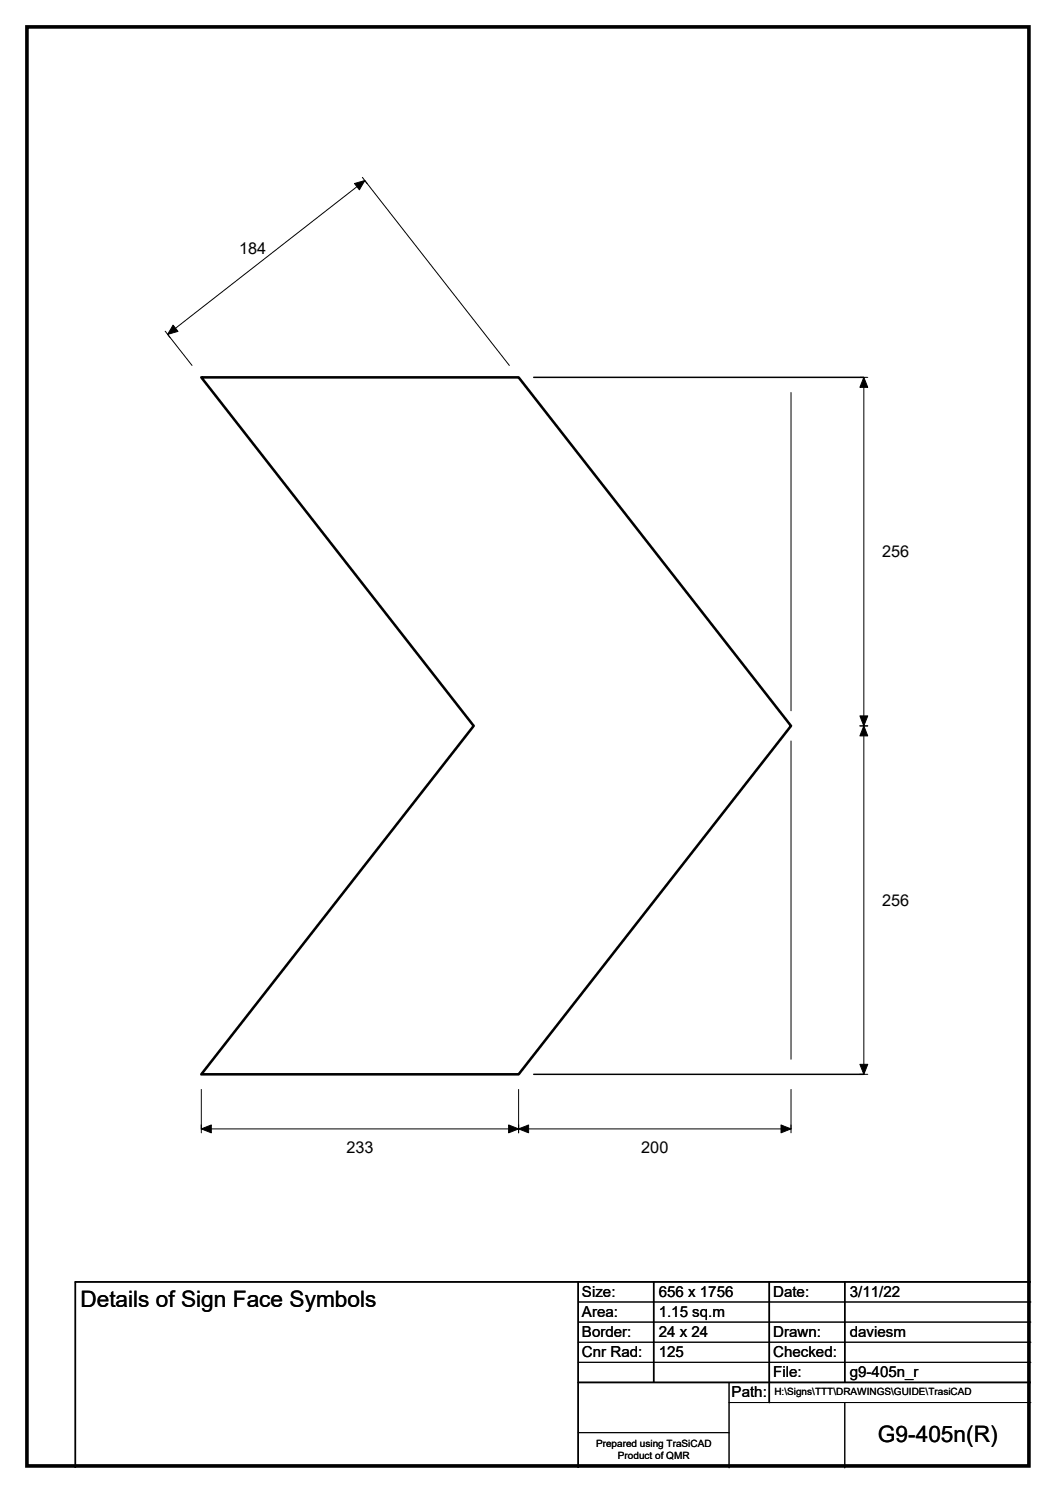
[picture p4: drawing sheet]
<svg xmlns="http://www.w3.org/2000/svg" width="210mm" height="297mm" viewBox="0 0 210 297" stroke-linecap="round" stroke-linejoin="round" font-family="sans-serif">
<path d="M106.1 75.1h65.7M106.1 213.7h65.7M115 255v37M130 255v20M153 255v24M168 255v20M205 255h-190v37M115 275h90" fill="none" stroke="#000" stroke-width=".3"/>
<g fill="none" stroke="#000" stroke-width=".2">
<path d="M72.1 35.3l.9 1.3M32.9 65.9l.9 1.3M38.2 72.7l-4.9-6.2 39.2-30.6 28.8 36.8M157.3 78.1v63.3M171 75.1h1.6M171.8 75.1v138.6M157.3 147.4v63.3M171 144.4h1.6M40 216.7v8.7M103.1 216.7v8.7M157.3 216.7v8.7M171 213.7h1.6"/>
<path d="M40 224.6h117.3M115 259h90M115 263h90M115 267h90M115 271h90M145 279h60M145 275v17M168 279v13M115 285h30"/>
</g>
<path d="M70.5 36.5l2-.6-1 1.9zM34.4 64.7l1 1.2-2.1 .6zM171.8 75.1l.8 2h-1.6zM171 142.4h1.6l-.8 2zM171.8 144.4l.8 2h-1.6zM171 211.8h1.6l-.8 1.9zM40 224.6l2-.8v1.6zM101.1 223.8l2 .8-2 .8zM103.1 224.6l2-.8v1.6zM155.3 223.8l2 .8-2 .8z" fill="#000" stroke="#000" stroke-width=".2"/>
<path d="M40 75.1h63.1l54.2 69.3-54.2 69.3h-63.1l54.2-69.3z" fill="none" stroke="#000" stroke-width=".51"/>
<path d="M5.4 5.4h199.2v286.3h-199.2z" fill="none" stroke="#000" stroke-width=".72"/>
<g font-size="4.5">
<text x="16" y="260.1">Details of Sign Face Symbols</text>
<text x="174.6" y="286.9">G9-405n(R)</text>
</g>
<g font-size="3.2">
<text x="47.5" y="50.5">184</text>
<text x="175.4" y="110.8">256</text>
<text x="175.4" y="180.2">256</text>
<text x="68.9" y="229.3">233</text>
<text x="127.5" y="229.3">200</text>
</g>
<g font-size="3">
<text x="115.7" y="258">Size:</text>
<text x="131" y="258">656 x 1756</text>
<text x="153.7" y="258">Date:</text>
<text x="169" y="258">3/11/22</text>
<text x="115.7" y="262">Area:</text>
<text x="131" y="262">1.15 sq.m</text>
<text x="115.7" y="266">Border:</text>
<text x="115.7" y="270">Cnr Rad:</text>
<text x="131" y="266">24 x 24</text>
<text x="131" y="270">125</text>
<text x="153.7" y="266">Drawn:</text>
<text x="153.7" y="270">Checked:</text>
<text x="169" y="266">daviesm</text>
<text x="153.7" y="274">File:</text>
<text x="169" y="274">g9-405n_r</text>
<text x="145.5" y="278">Path:</text>
</g>
<g font-size="2">
<text x="154" y="277.6">H:\Signs\TTT\DRAWINGS\GUIDE\TrasiCAD</text>
<text x="118.5" y="287.8">Prepared using TraSiCAD</text>
<text x="122.9" y="290.2">Product of QMR</text>
</g>
</svg>
